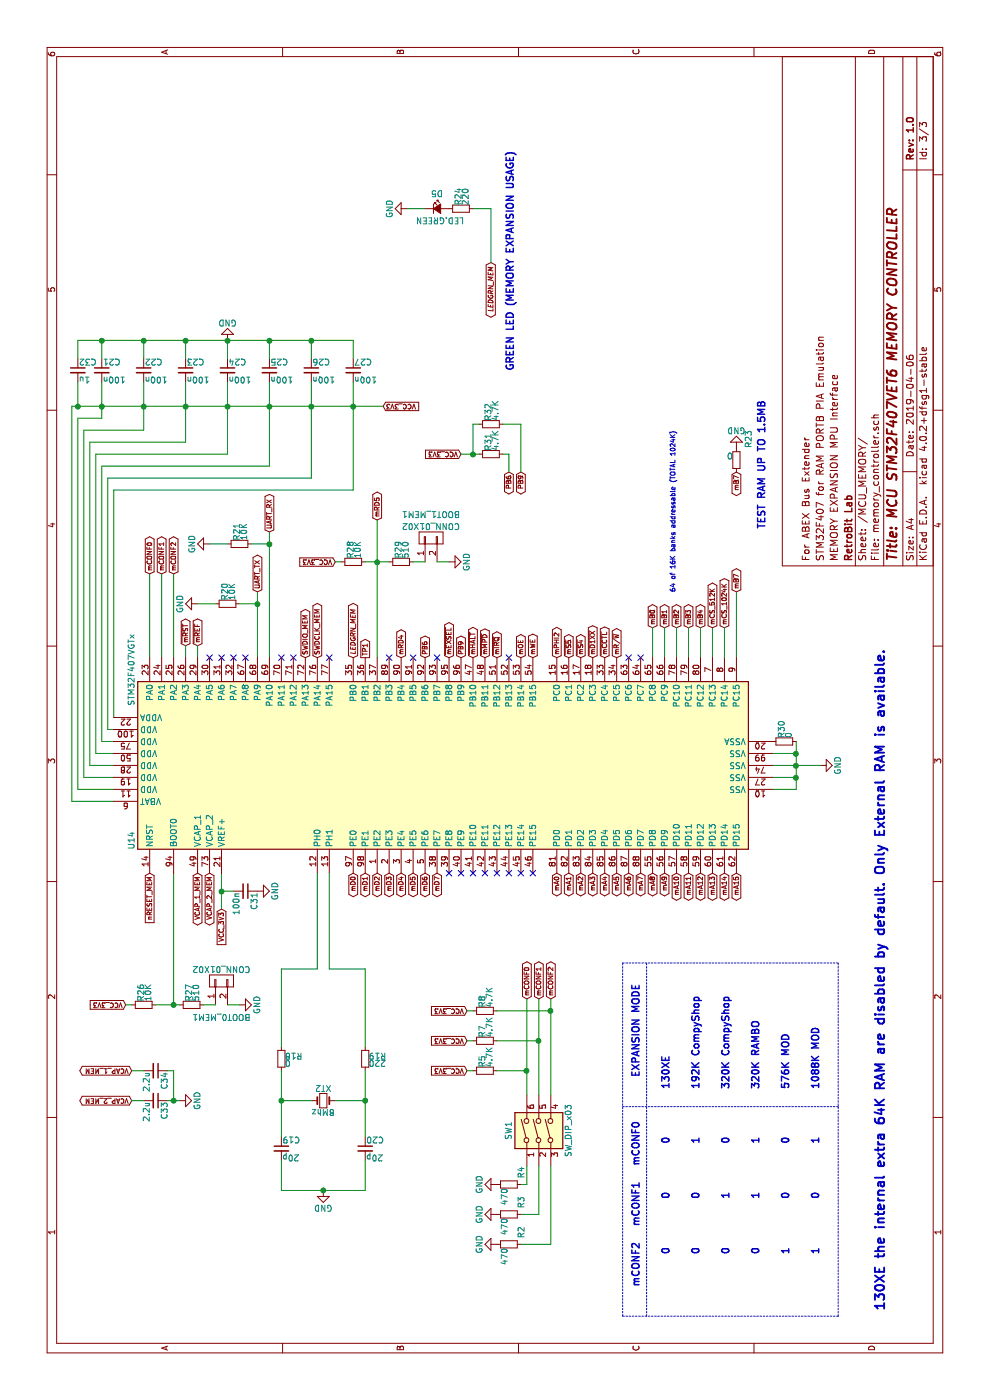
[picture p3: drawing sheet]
EESchema Schematic File Version 2
LIBS:MCU_STC
LIBS:Timer_RTC
LIBS:Relay_SolidState
LIBS:Relay
LIBS:RF_AM_FM
LIBS:Memory_Flash
LIBS:MCU_Module
LIBS:74xx
LIBS:Transistor_FET
LIBS:Regulator_Switching
LIBS:Logic_LevelTranslator
LIBS:Isolator
LIBS:Interface
LIBS:Converter_ACDC
LIBS:Battery_Management
LIBS:Amplifier_Operational
LIBS:RF_Module
LIBS:Interface_HDMI
LIBS:power
LIBS:Sensor_Temperature
LIBS:Timer_PLL
LIBS:Sensor_Pressure
LIBS:Sensor_Motion
LIBS:Oscillator
LIBS:MCU_Microchip_SAME
LIBS:MCU_Microchip_SAMD
LIBS:Interface_Expansion
LIBS:Interface_Ethernet
LIBS:Interface_CAN_LIN
LIBS:Amplifier_Difference
LIBS:Sensor_Magnetic
LIBS:Power_Management
LIBS:Memory_RAM
LIBS:MCU_Microchip_PIC18
LIBS:Interface_USB
LIBS:Audio
LIBS:Analog_Switch
LIBS:Amplifier_Current
LIBS:Regulator_Linear
LIBS:Device
LIBS:Analog_ADC
LIBS:MCU_Microchip_PIC16
LIBS:Connector
LIBS:Power_Protection
LIBS:Jumper
LIBS:Diode
LIBS:Switch
LIBS:Sensor_Current
LIBS:Sensor
LIBS:Regulator_Controller
LIBS:Driver_FET
LIBS:Amplifier_Audio
LIBS:RF_Filter
LIBS:Driver_Haptic
LIBS:RF_GSM
LIBS:Filter
LIBS:Converter_DCDC
LIBS:Analog
LIBS:RF_GPS
LIBS:Driver_Motor
LIBS:Driver_LED
LIBS:Sensor_Optical
LIBS:RF
LIBS:Power_Supervisor
LIBS:LED
LIBS:Simulation_SPICE
LIBS:CPU_NXP_IMX
LIBS:Sensor_Touch
LIBS:Memory_UniqueID
LIBS:Display_Character
LIBS:Mechanical
LIBS:MCU_Microchip_ATmega
LIBS:Comparator
LIBS:Memory_EEPROM
LIBS:RF_Switch
LIBS:Transformer
LIBS:Timer
LIBS:RF_Amplifier
LIBS:Sensor_Humidity
LIBS:MCU_Texas_MSP430
LIBS:MCU_Texas
LIBS:DSP_AnalogDevices
LIBS:74xGxx
LIBS:Reference_Voltage
LIBS:Sensor_Proximity
LIBS:RF_Mixer
LIBS:MCU_ST_STM8
LIBS:Interface_Telecom
LIBS:CPU
LIBS:4xxx_IEEE
LIBS:FPGA_Lattice
LIBS:Analog_DAC
LIBS:Interface_UART
LIBS:4xxx
LIBS:MCU_Microchip_ATtiny
LIBS:Sensor_Audio
LIBS:MCU_Cypress
LIBS:MCU_SiFive
LIBS:MCU_Nordic
LIBS:MCU_NXP_Kinetis
LIBS:Driver_Display
LIBS:MCU_NXP_S08
LIBS:Valve
LIBS:Triac_Thyristor
LIBS:Transistor_IGBT
LIBS:Regulator_SwitchedCapacitor
LIBS:Fiber_Optic
LIBS:Diode_Laser
LIBS:Reference_Current
LIBS:Transistor_BJT
LIBS:Memory_NVRAM
LIBS:MCU_NXP_LPC
LIBS:74xx_IEEE
LIBS:pspice
LIBS:Video
LIBS:Transistor_Array
LIBS:Sensor_Voltage
LIBS:Sensor_Gas
LIBS:Security
LIBS:Regulator_Current
LIBS:RF_ZigBee
LIBS:RF_WiFi
LIBS:RF_RFID
LIBS:RF_Bluetooth
LIBS:Potentiometer_Digital
LIBS:Motor
LIBS:Memory_ROM
LIBS:Memory_EPROM
LIBS:MCU_SiliconLabs
LIBS:MCU_ST_STM32L4
LIBS:MCU_ST_STM32L4+
LIBS:MCU_ST_STM32L1
LIBS:MCU_ST_STM32L0
LIBS:MCU_ST_STM32H7
LIBS:MCU_ST_STM32F7
LIBS:MCU_ST_STM32F4
LIBS:MCU_ST_STM32F3
LIBS:MCU_ST_STM32F2
LIBS:MCU_ST_STM32F1
LIBS:MCU_ST_STM32F0
LIBS:MCU_Parallax
LIBS:MCU_NXP_MCore
LIBS:MCU_NXP_MAC7100
LIBS:MCU_NXP_HCS12
LIBS:MCU_NXP_HC12
LIBS:MCU_NXP_HC11
LIBS:MCU_NXP_ColdFire
LIBS:MCU_Microchip_SAML
LIBS:MCU_Microchip_PIC32
LIBS:MCU_Microchip_PIC24
LIBS:MCU_Microchip_PIC12
LIBS:MCU_Microchip_PIC10
LIBS:MCU_Microchip_AVR
LIBS:MCU_Microchip_8051
LIBS:MCU_Intel
LIBS:MCU_Espressif
LIBS:MCU_AnalogDevices
LIBS:Logic_Programmable
LIBS:Isolator_Analog
LIBS:Interface_Optical
LIBS:Interface_LineDriver
LIBS:Interface_HID
LIBS:Interface_CurrentLoop
LIBS:Graphic
LIBS:GPU
LIBS:FPGA_Xilinx_Virtex7
LIBS:FPGA_Xilinx_Virtex6
LIBS:FPGA_Xilinx_Virtex5
LIBS:FPGA_Xilinx_Spartan6
LIBS:FPGA_Xilinx_Kintex7
LIBS:FPGA_Xilinx_Artix7
LIBS:FPGA_Xilinx
LIBS:FPGA_Microsemi
LIBS:Driver_Relay
LIBS:Display_Graphic
LIBS:Diode_Bridge
LIBS:DSP_Texas
LIBS:DSP_Motorola
LIBS:DSP_Microchip_DSPIC33
LIBS:DSP_Freescale
LIBS:Connector_Generic_Shielded
LIBS:Connector_Generic_MountingPin
LIBS:Connector_Generic
LIBS:CPU_PowerPC
LIBS:CPU_NXP_68000
LIBS:CPU_NXP_6800
LIBS:CPLD_Xilinx
LIBS:CPLD_Altera
LIBS:Amplifier_Video
LIBS:Amplifier_Instrumentation
LIBS:Amplifier_Buffer
LIBS:AmigaComponents
LIBS:abex-megaram-cache
EELAYER 25 0
EELAYER END
$Descr A4 11693 8268
encoding utf-8
Sheet 3 3
Title "MCU STM32F407VET6 MEMORY CONTROLLER"
Date "2019-04-06"
Rev "1.0"
Comp "RetroBit Lab"
Comment1 "MEMORY EXPANSION MPU Interface"
Comment2 "STM32F407 for RAM PORTB PIA Emulation"
Comment3 "For ABEX Bus Extender"
Comment4 ""
$EndDescr
Text GLabel 4400 1250 0    39   Input ~ 0
nRESET_MEM
Text GLabel 4100 1850 0    39   Input ~ 0
VCC_3V3
$Comp
L Crystal_Small XT2
U 1 1
P 2500 2700
F 0 "XT2" H 2500 2800 50  0000 C CNN
F 1 "8Mhz" H 2500 2600 50  0000 C CNN
F 2 "RetroBitLab:Crystal_HC49-4H_Vertical_3D" H 2500 2700 50  0001 C CNN
F 3 "" H 2500 2700 50  0000 C CNN
	1    2500 2700
	0    1    1    0   
$EndComp
$Comp
L C_Small C19
U 1 1
P 2100 2350
F 0 "C19" H 2110 2420 50  0000 L CNN
F 1 "20p" H 2110 2270 50  0000 L CNN
F 2 "Capacitors_SMD:C_1206_HandSoldering" H 2100 2350 50  0001 C CNN
F 3 "" H 2100 2350 50  0000 C CNN
	1    2100 2350
	0    1    1    0   
$EndComp
$Comp
L C_Small C20
U 1 1
P 2100 3050
F 0 "C20" H 2110 3120 50  0000 L CNN
F 1 "20p" H 2110 2970 50  0000 L CNN
F 2 "Capacitors_SMD:C_1206_HandSoldering" H 2100 3050 50  0001 C CNN
F 3 "" H 2100 3050 50  0000 C CNN
	1    2100 3050
	0    1    1    0   
$EndComp
$Comp
L GND #PWR017
U 1 1
P 1750 2700
F 0 "#PWR017" H 1750 2450 50  0001 C CNN
F 1 "GND" H 1750 2550 50  0000 C CNN
F 2 "" H 1750 2700 50  0001 C CNN
F 3 "" H 1750 2700 50  0001 C CNN
	1    1750 2700
	0    1    1    0   
$EndComp
$Comp
L C_Small C21
U 1 1
P 8600 850
F 0 "C21" H 8610 920 50  0000 L CNN
F 1 "100n" H 8610 770 50  0000 L CNN
F 2 "Capacitors_SMD:C_1206_HandSoldering" H 8600 850 50  0001 C CNN
F 3 "" H 8600 850 50  0000 C CNN
	1    8600 850 
	0    1    1    0   
$EndComp
$Comp
L C_Small C22
U 1 1
P 8600 1200
F 0 "C22" H 8610 1270 50  0000 L CNN
F 1 "100n" H 8610 1120 50  0000 L CNN
F 2 "Capacitors_SMD:C_1206_HandSoldering" H 8600 1200 50  0001 C CNN
F 3 "" H 8600 1200 50  0000 C CNN
	1    8600 1200
	0    1    1    0   
$EndComp
$Comp
L C_Small C23
U 1 1
P 8600 1550
F 0 "C23" H 8610 1620 50  0000 L CNN
F 1 "100n" H 8610 1470 50  0000 L CNN
F 2 "Capacitors_SMD:C_1206_HandSoldering" H 8600 1550 50  0001 C CNN
F 3 "" H 8600 1550 50  0000 C CNN
	1    8600 1550
	0    1    1    0   
$EndComp
$Comp
L C_Small C24
U 1 1
P 8600 1900
F 0 "C24" H 8610 1970 50  0000 L CNN
F 1 "100n" H 8610 1820 50  0000 L CNN
F 2 "Capacitors_SMD:C_1206_HandSoldering" H 8600 1900 50  0001 C CNN
F 3 "" H 8600 1900 50  0000 C CNN
	1    8600 1900
	0    1    1    0   
$EndComp
$Comp
L C_Small C25
U 1 1
P 8600 2250
F 0 "C25" H 8610 2320 50  0000 L CNN
F 1 "100n" H 8610 2170 50  0000 L CNN
F 2 "Capacitors_SMD:C_1206_HandSoldering" H 8600 2250 50  0001 C CNN
F 3 "" H 8600 2250 50  0000 C CNN
	1    8600 2250
	0    1    1    0   
$EndComp
$Comp
L C_Small C26
U 1 1
P 8600 2600
F 0 "C26" H 8610 2670 50  0000 L CNN
F 1 "100n" H 8610 2520 50  0000 L CNN
F 2 "Capacitors_SMD:C_1206_HandSoldering" H 8600 2600 50  0001 C CNN
F 3 "" H 8600 2600 50  0000 C CNN
	1    8600 2600
	0    1    1    0   
$EndComp
$Comp
L C_Small C27
U 1 1
P 8600 2950
F 0 "C27" H 8610 3020 50  0000 L CNN
F 1 "100n" H 8610 2870 50  0000 L CNN
F 2 "Capacitors_SMD:C_1206_HandSoldering" H 8600 2950 50  0001 C CNN
F 3 "" H 8600 2950 50  0000 C CNN
	1    8600 2950
	0    1    1    0   
$EndComp
$Comp
L GND #PWR018
U 1 1
P 8850 1900
F 0 "#PWR018" H 8850 1650 50  0001 C CNN
F 1 "GND" H 8850 1750 50  0000 C CNN
F 2 "" H 8850 1900 50  0001 C CNN
F 3 "" H 8850 1900 50  0001 C CNN
	1    8850 1900
	0    -1   -1   0   
$EndComp
Text GLabel 8300 3200 3    39   Input ~ 0
VCC_3V3
Text GLabel 4400 2950 0    39   BiDi ~ 0
mD0
Text GLabel 4400 3050 0    39   BiDi ~ 0
mD1
Text GLabel 4400 3150 0    39   BiDi ~ 0
mD2
Text GLabel 4400 3250 0    39   BiDi ~ 0
mD3
Text GLabel 4400 3350 0    39   BiDi ~ 0
mD4
Text GLabel 4400 3450 0    39   BiDi ~ 0
mD5
Text GLabel 4400 3550 0    39   BiDi ~ 0
mD6
Text GLabel 4400 3650 0    39   BiDi ~ 0
mD7
Text GLabel 4400 4650 0    39   BiDi ~ 0
mA0
Text GLabel 4400 4750 0    39   BiDi ~ 0
mA1
Text GLabel 4400 4850 0    39   BiDi ~ 0
mA2
Text GLabel 4400 4950 0    39   BiDi ~ 0
mA3
Text GLabel 4400 5050 0    39   BiDi ~ 0
mA4
Text GLabel 4400 5150 0    39   BiDi ~ 0
mA5
Text GLabel 4400 5250 0    39   BiDi ~ 0
mA6
Text GLabel 4400 5350 0    39   BiDi ~ 0
mA7
Text GLabel 6200 4650 2    39   BiDi ~ 0
mPHI2
Text GLabel 6200 4750 2    39   BiDi ~ 0
~mS5
Text GLabel 6200 4850 2    39   BiDi ~ 0
~mS4
Text GLabel 6200 5050 2    39   BiDi ~ 0
~mCCTL
Text GLabel 6200 5150 2    39   BiDi ~ 0
mR/~W
$Comp
L R_Small R24
U 1 1
P 9950 3850
F 0 "R24" H 9980 3870 50  0000 L CNN
F 1 "220" H 9980 3810 50  0000 L CNN
F 2 "Resistors_SMD:R_1206_HandSoldering" H 9950 3850 50  0001 C CNN
F 3 "" H 9950 3850 50  0000 C CNN
	1    9950 3850
	1    0    0    -1  
$EndComp
$Comp
L Led_Small D5
U 1 1
P 9950 3650
F 0 "D5" H 9900 3775 50  0000 L CNN
F 1 "LED.GREEN" H 9775 3550 50  0000 L CNN
F 2 "LEDs:LED_1206" V 9950 3650 50  0001 C CNN
F 3 "" V 9950 3650 50  0000 C CNN
	1    9950 3650
	0    1    1    0   
$EndComp
$Comp
L GND #PWR019
U 1 1
P 9950 3400
F 0 "#PWR019" H 9950 3150 50  0001 C CNN
F 1 "GND" H 9950 3250 50  0000 C CNN
F 2 "" H 9950 3400 50  0001 C CNN
F 3 "" H 9950 3400 50  0001 C CNN
	1    9950 3400
	-1   0    0    1   
$EndComp
$Comp
L GND #PWR020
U 1 1
P 5300 6850
F 0 "#PWR020" H 5300 6600 50  0001 C CNN
F 1 "GND" H 5300 6700 50  0000 C CNN
F 2 "" H 5300 6850 50  0001 C CNN
F 3 "" H 5300 6850 50  0001 C CNN
	1    5300 6850
	1    0    0    -1  
$EndComp
Text GLabel 9500 4100 0    39   BiDi Italic 8
LEDGRN_MEM
Text Notes 8600 4300 0    59   ~ 12
GREEN LED (MEMORY EXPANSION USAGE)
Text GLabel 6200 2950 2    39   BiDi Italic 8
LEDGRN_MEM
Text GLabel 6200 2650 2    39   BiDi ~ 0
SWDCLK_MEM
Text GLabel 6200 2550 2    39   BiDi ~ 0
SWDIO_MEM
NoConn ~ 6200 1950
NoConn ~ 6200 1850
NoConn ~ 6200 1750
$Comp
L R_Small R19
U 1 1
P 2850 3050
F 0 "R19" H 2880 3070 50  0000 L CNN
F 1 "220" H 2880 3010 50  0000 L CNN
F 2 "Resistors_SMD:R_1206_HandSoldering" H 2850 3050 50  0001 C CNN
F 3 "" H 2850 3050 50  0000 C CNN
	1    2850 3050
	0    1    1    0   
$EndComp
$Comp
L R_Small R18
U 1 1
P 2850 2350
F 0 "R18" H 2880 2370 50  0000 L CNN
F 1 "0" H 2880 2310 50  0000 L CNN
F 2 "Resistors_SMD:R_1206_HandSoldering" H 2850 2350 50  0001 C CNN
F 3 "" H 2850 2350 50  0000 C CNN
	1    2850 2350
	0    1    1    0   
$EndComp
Text GLabel 4400 5450 0    39   BiDi ~ 0
mA8
Text GLabel 4400 5550 0    39   BiDi ~ 0
mA9
Text GLabel 4400 5650 0    39   BiDi ~ 0
mA10
Text GLabel 4400 5750 0    39   BiDi ~ 0
mA11
Text GLabel 4400 5850 0    39   BiDi ~ 0
mA12
Text GLabel 4400 5950 0    39   BiDi ~ 0
mA13
Text GLabel 4400 6050 0    39   BiDi ~ 0
mA14
Text GLabel 4400 6150 0    39   BiDi ~ 0
mA15
NoConn ~ 6200 2050
NoConn ~ 6200 2350
NoConn ~ 6200 2450
NoConn ~ 6200 2750
NoConn ~ 6200 5250
NoConn ~ 6200 5350
$Comp
L R_Small R20
U 1 1
P 6650 1900
F 0 "R20" H 6680 1920 50  0000 L CNN
F 1 "10K" H 6680 1860 50  0000 L CNN
F 2 "Resistors_SMD:R_1206_HandSoldering" H 6650 1900 50  0001 C CNN
F 3 "" H 6650 1900 50  0000 C CNN
	1    6650 1900
	1    0    0    -1  
$EndComp
$Comp
L GND #PWR021
U 1 1
P 6650 1650
F 0 "#PWR021" H 6650 1400 50  0001 C CNN
F 1 "GND" H 6650 1500 50  0000 C CNN
F 2 "" H 6650 1650 50  0001 C CNN
F 3 "" H 6650 1650 50  0001 C CNN
	1    6650 1650
	-1   0    0    1   
$EndComp
$Comp
L R_Small R21
U 1 1
P 7150 2000
F 0 "R21" H 7180 2020 50  0000 L CNN
F 1 "10K" H 7180 1960 50  0000 L CNN
F 2 "Resistors_SMD:R_1206_HandSoldering" H 7150 2000 50  0001 C CNN
F 3 "" H 7150 2000 50  0000 C CNN
	1    7150 2000
	1    0    0    -1  
$EndComp
$Comp
L GND #PWR022
U 1 1
P 7150 1750
F 0 "#PWR022" H 7150 1500 50  0001 C CNN
F 1 "GND" H 7150 1600 50  0000 C CNN
F 2 "" H 7150 1750 50  0001 C CNN
F 3 "" H 7150 1750 50  0001 C CNN
	1    7150 1750
	-1   0    0    1   
$EndComp
Text GLabel 6750 2150 2    39   BiDi ~ 0
UART_TX
Text GLabel 7250 2250 2    39   BiDi ~ 0
UART_RX
Text GLabel 6450 5450 2    39   BiDi ~ 0
mB0
Text GLabel 6450 5550 2    39   BiDi ~ 0
mB1
Text GLabel 6450 5650 2    39   BiDi ~ 0
mB2
Text GLabel 6450 5750 2    39   BiDi ~ 0
mB3
Text GLabel 6450 5850 2    39   BiDi ~ 0
mB4
Text Notes 6750 5650 0    39   ~ 8
64 of 16K banks addressable (TOTAL 1024K)
Text GLabel 6750 6150 2    39   BiDi ~ 0
mB7
$Comp
L R_Small R23
U 1 1
P 7850 6150
F 0 "R23" V 7750 5900 50  0000 L CNN
F 1 "0" H 7880 6110 50  0000 L CNN
F 2 "Resistors_SMD:R_1206_HandSoldering" H 7850 6150 50  0001 C CNN
F 3 "" H 7850 6150 50  0001 C CNN
	1    7850 6150
	0    -1   -1   0   
$EndComp
$Comp
L GND #PWR023
U 1 1
P 7950 6150
F 0 "#PWR023" H 7950 5900 50  0001 C CNN
F 1 "GND" H 7950 6000 50  0000 C CNN
F 2 "" H 7950 6150 50  0001 C CNN
F 3 "" H 7950 6150 50  0001 C CNN
	1    7950 6150
	0    -1   -1   0   
$EndComp
Text GLabel 7750 6150 0    39   BiDi ~ 0
mB7
Text Notes 8350 6400 2    60   ~ 12
TEST RAM UP TO 1.5MB
Text GLabel 6200 3050 2    39   Output ~ 0
TP1
Text GLabel 6300 1650 2    39   BiDi ~ 0
~mREF
Text GLabel 6300 1550 2    39   BiDi ~ 0
~mRST
Text GLabel 6200 4150 2    39   BiDi ~ 0
~mIRQ
Text GLabel 6200 4050 2    39   BiDi ~ 0
~mMPD
Text GLabel 6200 3950 2    39   BiDi ~ 0
~mHALT
Text GLabel 6200 4950 2    39   BiDi ~ 0
~mD1XX
Text GLabel 6200 3750 2    39   BiDi ~ 0
~mEXSEL
NoConn ~ 6200 3450
$Comp
L R_Small R28
U 1 1
P 7000 2950
F 0 "R28" H 7030 2970 50  0000 L CNN
F 1 "10K" H 7030 2910 50  0000 L CNN
F 2 "Resistors_SMD:R_1206_HandSoldering" H 7000 2950 50  0001 C CNN
F 3 "" H 7000 2950 50  0001 C CNN
	1    7000 2950
	1    0    0    -1  
$EndComp
$Comp
L R_Small R29
U 1 1
P 7000 3350
F 0 "R29" H 7030 3370 50  0000 L CNN
F 1 "510" H 7030 3310 50  0000 L CNN
F 2 "Resistors_SMD:R_1206_HandSoldering" H 7000 3350 50  0001 C CNN
F 3 "" H 7000 3350 50  0001 C CNN
	1    7000 3350
	1    0    0    -1  
$EndComp
$Comp
L CONN_01X02 BOOT1_MEM1
U 1 1
P 7200 3600
F 0 "BOOT1_MEM1" V 7400 3600 50  0000 C CNN
F 1 "CONN_01X02" V 7300 3600 50  0000 C CNN
F 2 "Pin_Headers:Pin_Header_Straight_1x02" H 7200 3600 50  0001 C CNN
F 3 "" H 7200 3600 50  0000 C CNN
	1    7200 3600
	1    0    0    -1  
$EndComp
$Comp
L GND #PWR024
U 1 1
P 7000 3750
F 0 "#PWR024" H 7000 3500 50  0001 C CNN
F 1 "GND" H 7000 3600 50  0000 C CNN
F 2 "" H 7000 3750 50  0001 C CNN
F 3 "" H 7000 3750 50  0001 C CNN
	1    7000 3750
	1    0    0    -1  
$EndComp
Text GLabel 7000 2800 1    39   Input ~ 0
VCC_3V3
$Comp
L R_Small R26
U 1 1
P 3300 1200
F 0 "R26" H 3330 1220 50  0000 L CNN
F 1 "10K" H 3330 1160 50  0000 L CNN
F 2 "Resistors_SMD:R_1206_HandSoldering" H 3300 1200 50  0001 C CNN
F 3 "" H 3300 1200 50  0001 C CNN
	1    3300 1200
	1    0    0    -1  
$EndComp
$Comp
L R_Small R27
U 1 1
P 3300 1600
F 0 "R27" H 3330 1620 50  0000 L CNN
F 1 "510" H 3330 1560 50  0000 L CNN
F 2 "Resistors_SMD:R_1206_HandSoldering" H 3300 1600 50  0001 C CNN
F 3 "" H 3300 1600 50  0001 C CNN
	1    3300 1600
	1    0    0    -1  
$EndComp
$Comp
L CONN_01X02 BOOT0_MEM1
U 1 1
P 3500 1850
F 0 "BOOT0_MEM1" V 3200 1850 50  0000 C CNN
F 1 "CONN_01X02" V 3600 1850 50  0000 C CNN
F 2 "Pin_Headers:Pin_Header_Straight_1x02" H 3500 1850 50  0001 C CNN
F 3 "" H 3500 1850 50  0000 C CNN
	1    3500 1850
	1    0    0    -1  
$EndComp
$Comp
L GND #PWR025
U 1 1
P 3300 2000
F 0 "#PWR025" H 3300 1750 50  0001 C CNN
F 1 "GND" H 3300 1850 50  0000 C CNN
F 2 "" H 3300 2000 50  0001 C CNN
F 3 "" H 3300 2000 50  0001 C CNN
	1    3300 2000
	1    0    0    -1  
$EndComp
Text GLabel 3300 1050 1    39   Input ~ 0
VCC_3V3
$Comp
L C_Small C32
U 1 1
P 8600 650
F 0 "C32" H 8610 720 50  0000 L CNN
F 1 "1u" H 8610 570 50  0000 L CNN
F 2 "Capacitors_SMD:C_1206_HandSoldering" H 8600 650 50  0001 C CNN
F 3 "" H 8600 650 50  0000 C CNN
	1    8600 650 
	0    1    1    0   
$EndComp
$Comp
L C_Small C31
U 1 1
P 4250 2050
F 0 "C31" H 4260 2120 50  0000 L CNN
F 1 "100n" H 4260 1970 50  0000 L CNN
F 2 "Capacitors_SMD:C_1206_HandSoldering" H 4250 2050 50  0001 C CNN
F 3 "" H 4250 2050 50  0000 C CNN
	1    4250 2050
	-1   0    0    1   
$EndComp
$Comp
L GND #PWR026
U 1 1
P 4250 2150
F 0 "#PWR026" H 4250 1900 50  0001 C CNN
F 1 "GND" H 4250 2000 50  0000 C CNN
F 2 "" H 4250 2150 50  0001 C CNN
F 3 "" H 4250 2150 50  0001 C CNN
	1    4250 2150
	1    0    0    -1  
$EndComp
Text GLabel 4400 1650 0    39   BiDi ~ 0
VCAP_1_MEM
Text GLabel 4400 1750 0    39   BiDi ~ 0
VCAP_2_MEM
Text GLabel 2750 1100 1    39   BiDi ~ 0
VCAP_1_MEM
Text GLabel 2500 1100 1    39   BiDi ~ 0
VCAP_2_MEM
$Comp
L C_Small C33
U 1 1
P 2500 1300
F 0 "C33" H 2510 1370 50  0000 L CNN
F 1 "2.2u" H 2510 1220 50  0000 L CNN
F 2 "Capacitors_SMD:C_1206_HandSoldering" H 2500 1300 50  0001 C CNN
F 3 "" H 2500 1300 50  0000 C CNN
	1    2500 1300
	-1   0    0    1   
$EndComp
$Comp
L C_Small C34
U 1 1
P 2750 1300
F 0 "C34" H 2760 1370 50  0000 L CNN
F 1 "2.2u" H 2760 1220 50  0000 L CNN
F 2 "Capacitors_SMD:C_1206_HandSoldering" H 2750 1300 50  0001 C CNN
F 3 "" H 2750 1300 50  0000 C CNN
	1    2750 1300
	-1   0    0    1   
$EndComp
$Comp
L GND #PWR027
U 1 1
P 2500 1500
F 0 "#PWR027" H 2500 1250 50  0001 C CNN
F 1 "GND" H 2500 1350 50  0000 C CNN
F 2 "" H 2500 1500 50  0001 C CNN
F 3 "" H 2500 1500 50  0001 C CNN
	1    2500 1500
	1    0    0    -1  
$EndComp
$Comp
L R_Small R30
U 1 1
P 5500 6550
F 0 "R30" H 5530 6570 50  0000 L CNN
F 1 "0" H 5530 6510 50  0000 L CNN
F 2 "Resistors_SMD:R_1206_HandSoldering" H 5500 6550 50  0001 C CNN
F 3 "" H 5500 6550 50  0001 C CNN
	1    5500 6550
	1    0    0    -1  
$EndComp
Text GLabel 6200 3550 2    39   BiDi ~ 0
PB6
Text GLabel 6200 3850 2    39   BiDi ~ 0
PB9
Text GLabel 7750 4250 0    39   BiDi ~ 0
PB6
Text GLabel 7750 4350 0    39   BiDi ~ 0
PB9
$Comp
L R_Small R31
U 1 1
P 7900 4100
F 0 "R31" H 7930 4120 50  0000 L CNN
F 1 "4.7K" H 7930 4060 50  0000 L CNN
F 2 "Resistors_SMD:R_1206_HandSoldering" H 7900 4100 50  0001 C CNN
F 3 "" H 7900 4100 50  0001 C CNN
	1    7900 4100
	1    0    0    -1  
$EndComp
Text GLabel 7900 3850 1    39   Input ~ 0
VCC_3V3
$Comp
L R_Small R32
U 1 1
P 8150 4100
F 0 "R32" H 8180 4120 50  0000 L CNN
F 1 "4.7K" H 8180 4060 50  0000 L CNN
F 2 "Resistors_SMD:R_1206_HandSoldering" H 8150 4100 50  0001 C CNN
F 3 "" H 8150 4100 50  0001 C CNN
	1    8150 4100
	1    0    0    -1  
$EndComp
NoConn ~ 6200 3250
Text GLabel 7350 3150 2    39   BiDi ~ 0
mRD5
Text GLabel 6200 3350 2    39   BiDi ~ 0
mRD4
NoConn ~ 6200 4250
$Comp
L SW_DIP_x03 SW1
U 1 1
P 2250 4600
F 0 "SW1" H 2250 4950 50  0000 C CNN
F 1 "SW_DIP_x03" H 2250 4450 50  0000 C CNN
F 2 "RetroBitLab:SW_DIP_SPSTx03_Slide_9.78x9.8mm_W8.61mm_P2.54mm" H 2250 4600 50  0001 C CNN
F 3 "" H 2250 4600 50  0001 C CNN
	1    2250 4600
	1    0    0    -1  
$EndComp
$Comp
L R_Small R5
U 1 1
P 2750 4050
F 0 "R5" H 2780 4070 50  0000 L CNN
F 1 "4.7K" H 2780 4010 50  0000 L CNN
F 2 "Resistors_SMD:R_1206_HandSoldering" H 2750 4050 50  0001 C CNN
F 3 "" H 2750 4050 50  0001 C CNN
	1    2750 4050
	1    0    0    -1  
$EndComp
Text GLabel 2750 3900 1    39   Input ~ 0
VCC_3V3
$Comp
L R_Small R7
U 1 1
P 3000 4050
F 0 "R7" H 3030 4070 50  0000 L CNN
F 1 "4.7K" H 3030 4010 50  0000 L CNN
F 2 "Resistors_SMD:R_1206_HandSoldering" H 3000 4050 50  0001 C CNN
F 3 "" H 3000 4050 50  0001 C CNN
	1    3000 4050
	1    0    0    -1  
$EndComp
Text GLabel 3000 3900 1    39   Input ~ 0
VCC_3V3
$Comp
L R_Small R8
U 1 1
P 3250 4050
F 0 "R8" H 3280 4070 50  0000 L CNN
F 1 "4.7K" H 3280 4010 50  0000 L CNN
F 2 "Resistors_SMD:R_1206_HandSoldering" H 3250 4050 50  0001 C CNN
F 3 "" H 3250 4050 50  0001 C CNN
	1    3250 4050
	1    0    0    -1  
$EndComp
Text GLabel 3250 3900 1    39   Input ~ 0
VCC_3V3
$Comp
L R_Small R4
U 1 1
P 1800 4250
F 0 "R4" H 1650 4350 50  0000 L CNN
F 1 "470" H 1830 4210 50  0000 L CNN
F 2 "Resistors_SMD:R_1206_HandSoldering" H 1800 4250 50  0001 C CNN
F 3 "" H 1800 4250 50  0001 C CNN
	1    1800 4250
	-1   0    0    1   
$EndComp
$Comp
L GND #PWR028
U 1 1
P 1800 4150
F 0 "#PWR028" H 1800 3900 50  0001 C CNN
F 1 "GND" H 1800 4000 50  0000 C CNN
F 2 "" H 1800 4150 50  0001 C CNN
F 3 "" H 1800 4150 50  0001 C CNN
	1    1800 4150
	-1   0    0    1   
$EndComp
$Comp
L R_Small R3
U 1 1
P 1550 4250
F 0 "R3" H 1400 4350 50  0000 L CNN
F 1 "470" H 1580 4210 50  0000 L CNN
F 2 "Resistors_SMD:R_1206_HandSoldering" H 1550 4250 50  0001 C CNN
F 3 "" H 1550 4250 50  0001 C CNN
	1    1550 4250
	-1   0    0    1   
$EndComp
$Comp
L GND #PWR029
U 1 1
P 1550 4150
F 0 "#PWR029" H 1550 3900 50  0001 C CNN
F 1 "GND" H 1550 4000 50  0000 C CNN
F 2 "" H 1550 4150 50  0001 C CNN
F 3 "" H 1550 4150 50  0001 C CNN
	1    1550 4150
	-1   0    0    1   
$EndComp
$Comp
L R_Small R2
U 1 1
P 1300 4250
F 0 "R2" H 1150 4350 50  0000 L CNN
F 1 "470" H 1330 4210 50  0000 L CNN
F 2 "Resistors_SMD:R_1206_HandSoldering" H 1300 4250 50  0001 C CNN
F 3 "" H 1300 4250 50  0001 C CNN
	1    1300 4250
	-1   0    0    1   
$EndComp
$Comp
L GND #PWR030
U 1 1
P 1300 4150
F 0 "#PWR030" H 1300 3900 50  0001 C CNN
F 1 "GND" H 1300 4000 50  0000 C CNN
F 2 "" H 1300 4150 50  0001 C CNN
F 3 "" H 1300 4150 50  0001 C CNN
	1    1300 4150
	-1   0    0    1   
$EndComp
Text GLabel 3350 4400 2    39   BiDi ~ 0
mCONF0
Text GLabel 3350 4500 2    39   BiDi ~ 0
mCONF1
Text GLabel 3350 4600 2    39   BiDi ~ 0
mCONF2
Text GLabel 6900 1250 2    39   BiDi ~ 0
mCONF0
Text GLabel 6900 1350 2    39   BiDi ~ 0
mCONF1
Text GLabel 6900 1450 2    39   BiDi ~ 0
mCONF2
Text Notes 950  5350 0    59   ~ 12
mCONF2   mCONF1   mCONF0
Text Notes 950  5600 0    59   ~ 12
      0         0         0
Text Notes 950  5850 0    59   ~ 12
      0         0         1
Text Notes 950  6100 0    59   ~ 12
      0         1         0
Text Notes 950  6350 0    59   ~ 12
      0         1         1
Text Notes 950  6850 0    59   ~ 12
      1         0         1
Text Notes 2600 5600 0    59   ~ 12
130XE
Text Notes 2600 5850 0    59   ~ 12
192K CompyShop
Text Notes 2600 6100 0    59   ~ 12
320K CompyShop
Text Notes 2600 6350 0    59   ~ 12
320K RAMBO
Text Notes 2600 6850 0    59   ~ 12
1088K MOD
Text Notes 2700 5350 0    59   ~ 12
EXPANSION MODE
Text Notes 750  7400 0    79   ~ 16
130XE the internal extra 64K RAM are disabled by default. Only External RAM is available.
Text Notes 950  6600 0    59   ~ 12
      1         0         0
Text Notes 2600 6600 0    59   ~ 12
576K MOD
Wire Wire Line
	2500 2600 2500 2350
Wire Wire Line
	2500 2800 2500 3050
Wire Wire Line
	2000 2350 1750 2350
Wire Wire Line
	1750 2350 1750 3050
Wire Wire Line
	1750 3050 2000 3050
Connection ~ 1750 2700
Connection ~ 2500 2350
Connection ~ 2500 3050
Wire Wire Line
	8700 850  8850 850 
Wire Wire Line
	8850 650  8850 2950
Wire Wire Line
	8850 2950 8700 2950
Wire Wire Line
	8700 2600 8850 2600
Connection ~ 8850 2600
Wire Wire Line
	8700 2250 8850 2250
Connection ~ 8850 2250
Wire Wire Line
	8700 1900 8850 1900
Connection ~ 8850 1900
Wire Wire Line
	8700 1550 8850 1550
Connection ~ 8850 1550
Wire Wire Line
	8700 1200 8850 1200
Connection ~ 8850 1200
Wire Wire Line
	8200 850  8500 850 
Wire Wire Line
	8300 600  8300 3200
Wire Wire Line
	7600 2950 8500 2950
Wire Wire Line
	7700 2600 8500 2600
Connection ~ 8300 2600
Wire Wire Line
	7800 2250 8500 2250
Connection ~ 8300 2250
Wire Wire Line
	7900 1900 8500 1900
Connection ~ 8300 1900
Wire Wire Line
	8000 1550 8500 1550
Connection ~ 8300 1550
Wire Wire Line
	8100 1200 8500 1200
Connection ~ 8300 1200
Connection ~ 8300 2950
Wire Wire Line
	5700 950  7600 950 
Wire Wire Line
	7600 950  7600 2950
Wire Wire Line
	5600 950  5600 900 
Wire Wire Line
	5600 900  7700 900 
Wire Wire Line
	7700 900  7700 2600
Wire Wire Line
	5500 950  5500 850 
Wire Wire Line
	5500 850  7800 850 
Wire Wire Line
	7800 850  7800 2250
Wire Wire Line
	5400 950  5400 800 
Wire Wire Line
	5400 800  7900 800 
Wire Wire Line
	7900 800  7900 1900
Wire Wire Line
	5300 950  5300 750 
Wire Wire Line
	5300 750  8000 750 
Wire Wire Line
	8000 750  8000 1550
Wire Wire Line
	5200 950  5200 700 
Wire Wire Line
	5200 700  8100 700 
Wire Wire Line
	8100 700  8100 1200
Wire Wire Line
	5100 950  5100 650 
Wire Wire Line
	5100 650  8200 650 
Wire Wire Line
	8200 650  8200 850 
Connection ~ 8300 850 
Wire Wire Line
	9950 3550 9950 3400
Wire Wire Line
	5100 6450 5100 6650
Wire Wire Line
	5100 6650 5500 6650
Wire Wire Line
	5400 6450 5400 6650
Connection ~ 5400 6650
Wire Wire Line
	5300 6450 5300 6850
Connection ~ 5300 6650
Wire Wire Line
	5200 6450 5200 6650
Connection ~ 5200 6650
Wire Wire Line
	9950 3950 9950 4100
Wire Wire Line
	9950 4100 9500 4100
Wire Wire Line
	2200 3050 2750 3050
Wire Wire Line
	2200 2350 2750 2350
Wire Wire Line
	2950 2350 3600 2350
Wire Wire Line
	3600 2350 3600 2650
Wire Wire Line
	3600 2650 4400 2650
Wire Wire Line
	4400 2750 3600 2750
Wire Wire Line
	3600 2750 3600 3050
Wire Wire Line
	3600 3050 2950 3050
Wire Wire Line
	6650 1800 6650 1650
Wire Wire Line
	7150 1900 7150 1750
Wire Wire Line
	7150 2250 7150 2100
Wire Wire Line
	6200 2150 6750 2150
Wire Wire Line
	6650 2000 6650 2150
Connection ~ 6650 2150
Wire Wire Line
	6200 2250 7250 2250
Connection ~ 7150 2250
Wire Wire Line
	6200 5450 6450 5450
Wire Wire Line
	6200 5550 6450 5550
Wire Wire Line
	6200 5650 6450 5650
Wire Wire Line
	6450 5750 6200 5750
Wire Wire Line
	6200 5850 6450 5850
Wire Wire Line
	6450 5950 6200 5950
Wire Wire Line
	6200 6150 6750 6150
Wire Wire Line
	6200 3150 7350 3150
Wire Wire Line
	7000 3750 7000 3650
Wire Wire Line
	7000 3550 7000 3450
Wire Wire Line
	7000 3050 7000 3250
Connection ~ 7000 3150
Wire Wire Line
	7000 2800 7000 2850
Wire Wire Line
	3300 2000 3300 1900
Wire Wire Line
	3300 1800 3300 1700
Wire Wire Line
	3300 1300 3300 1500
Wire Wire Line
	3300 1050 3300 1100
Wire Wire Line
	4400 1450 3300 1450
Connection ~ 3300 1450
Wire Wire Line
	5000 950  5000 600 
Wire Wire Line
	5000 600  8300 600 
Wire Wire Line
	8300 650  8500 650 
Connection ~ 8300 650 
Wire Wire Line
	8700 650  8850 650 
Connection ~ 8850 850 
Wire Wire Line
	4100 1850 4400 1850
Wire Wire Line
	4250 1950 4250 1850
Connection ~ 4250 1850
Wire Wire Line
	2500 1400 2500 1500
Wire Wire Line
	2500 1450 2750 1450
Wire Wire Line
	2750 1450 2750 1400
Connection ~ 2500 1450
Wire Wire Line
	2750 1100 2750 1200
Wire Wire Line
	2500 1100 2500 1200
Wire Wire Line
	7900 3850 7900 4000
Wire Wire Line
	8150 3950 8150 4000
Wire Wire Line
	7750 4250 7900 4250
Wire Wire Line
	7900 4250 7900 4200
Wire Wire Line
	7750 4350 8150 4350
Wire Wire Line
	8150 4350 8150 4200
Wire Wire Line
	8150 3950 7900 3950
Connection ~ 7900 3950
Wire Wire Line
	2750 4150 2750 4400
Wire Wire Line
	2750 3900 2750 3950
Wire Wire Line
	3000 4150 3000 4500
Wire Wire Line
	3000 3900 3000 3950
Wire Wire Line
	3250 4150 3250 4600
Wire Wire Line
	3250 3900 3250 3950
Wire Wire Line
	2550 4400 3350 4400
Wire Wire Line
	2550 4500 3350 4500
Wire Wire Line
	2550 4600 3350 4600
Connection ~ 3250 4600
Connection ~ 3000 4500
Connection ~ 2750 4400
Wire Wire Line
	1800 4350 1800 4400
Wire Wire Line
	1800 4400 1950 4400
Wire Wire Line
	1950 4500 1550 4500
Wire Wire Line
	1550 4500 1550 4350
Wire Wire Line
	1950 4600 1300 4600
Wire Wire Line
	1300 4600 1300 4350
Wire Wire Line
	6200 1250 6900 1250
Wire Wire Line
	6900 1350 6200 1350
Wire Wire Line
	6200 1450 6900 1450
Wire Notes Line
	700  5200 3650 5200
Wire Notes Line
	3650 5200 3650 7000
Wire Notes Line
	700  5200 700  7000
Wire Notes Line
	700  5400 3650 5400
Wire Notes Line
	2450 5200 2450 7000
Wire Notes Line
	700  7000 3650 7000
Wire Wire Line
	6200 1550 6300 1550
Wire Wire Line
	6300 1650 6200 1650
$Comp
L STM32F407VGTx U14
U 1 1
P 5300 3650
F 0 "U14" H 4600 6200 50  0000 L CNN
F 1 "STM32F407VGTx" H 5800 6200 50  0000 L CNN
F 2 "Housings_QFP:TQFP-100_14x14mm_Pitch0.5mm" H 4600 1050 50  0001 R CNN
F 3 "" H 5300 3650 50  0001 C CNN
	1    5300 3650
	1    0    0    -1  
$EndComp
NoConn ~ 4400 4450
NoConn ~ 4400 4350
NoConn ~ 4400 4250
NoConn ~ 4400 4150
NoConn ~ 4400 4050
NoConn ~ 4400 3950
NoConn ~ 4400 3850
NoConn ~ 4400 3750
Text GLabel 6450 5950 2    39   BiDi ~ 0
mCS_512K
Text GLabel 6450 6050 2    39   BiDi ~ 0
mCS_1024K
Wire Wire Line
	6200 6050 6450 6050
Text GLabel 6200 4350 2    39   BiDi ~ 0
mOE
Text GLabel 6200 4450 2    39   BiDi ~ 0
mWE
NoConn ~ 6200 3650
$EndSCHEMATC
